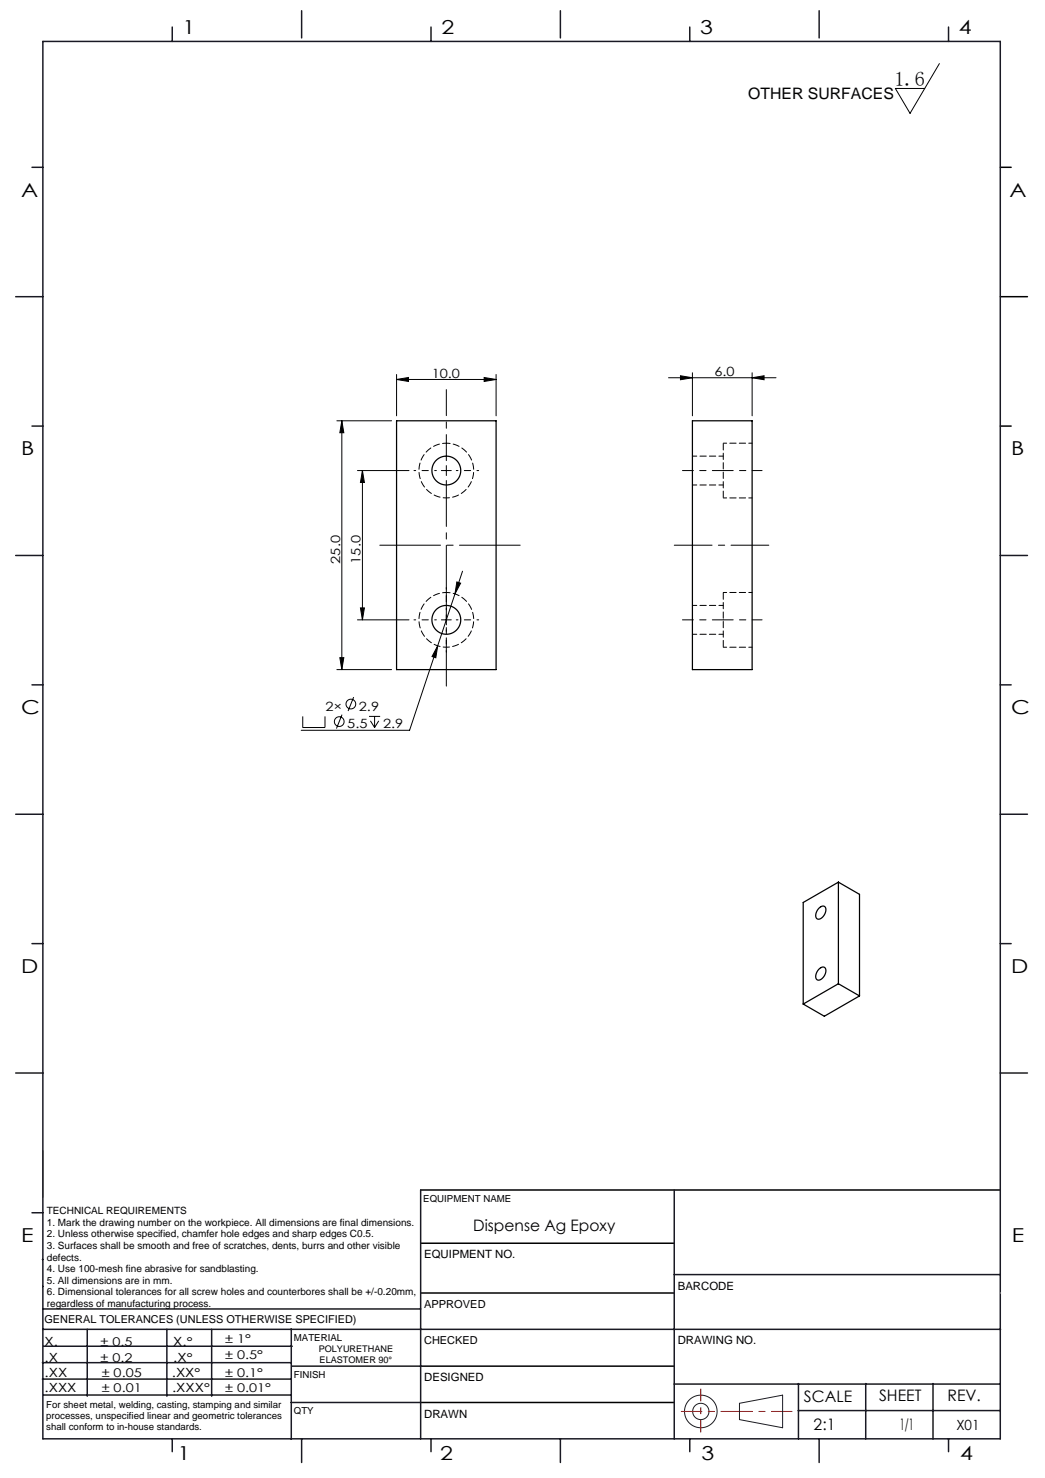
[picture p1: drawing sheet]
<svg xmlns="http://www.w3.org/2000/svg" width="210mm" height="297mm" viewBox="0 0 210 297" stroke-linecap="round" stroke-linejoin="round" font-family="sans-serif">
<g fill="none" stroke="#000" stroke-width=".2">
<path d="M188.8 12.8l-5.9 10-3-5h5.9M79.7 76.3l2.4-.4v.8zM79.7 75.3v8.3M79.7 76.3h20M97.3 75.9l2.4 .4-2.4 .4zM99.7 75.3v8.3M134.3 75.9h21.6M136.7 75.5l2.4 .4-2.4 .4zM139.1 74.9v8.7M151.1 75.9l2.4-.4v.8zM151.1 74.9v8.7M67.7 84.6h11"/>
<path d="M68.7 84.6l.4 2.4h-.8zM68.7 84.6v50M71.8 94.6h10.4M72.8 94.6v30M72.8 94.6l.4 2.4h-.8zM88.7 94.6h2M89.7 93.6v2M91.8 116.9l.8 .3-1.2 2.1zM92.9 114.8l-10.6 32h-21.8M67.7 134.6h11M68.3 132.2h.8l-.4 2.4zM71.8 124.6h10.4"/>
<path d="M72.4 122.2h.8l-.4 2.4zM88 129.8l-.4 2.4-.8-.3zM88.7 124.6h2M89.7 123.6v2M60.8 144v2.2h4.5v-2.2M68.7 143.6l-1.1 2.8M71.1 140.1l-1.1 2.8M74.2 144h2.2M74.4 144.9l.9 1.3M75.3 144v2.2M76.1 144.9l-.8 1.3"/>
<circle cx="68.2" cy="145" r=".98"/>
<circle cx="70.5" cy="141.5" r=".98"/>
</g>
<g fill="none" stroke="#191924" stroke-width=".2">
<path d="M8.6 231.2v9.4M148.6 282l8.7-1.6v6.5l-8.7-1.6z"/>
<circle cx="140.8" cy="283.6" r="3.3"/>
<circle cx="140.8" cy="283.6" r="1.64"/>
</g>
<path d="M89.7 92.6v-14.3" fill="none" stroke="#000" stroke-width=".2" stroke-dasharray="15.2 1.3 1.3 1.3" stroke-dashoffset="10"/>
<path d="M87.7 94.6h-4.5M91.7 94.6h4.5M87.7 124.6h-4.5M89.7 122.6v-4.5M89.7 126.6v4.5M91.7 124.6h4.5" fill="none" stroke="#000" stroke-width=".2" stroke-dasharray="15.2 1.3 1.3 1.3" stroke-dashoffset="14.9"/>
<path d="M89.7 96.6v41.3" fill="none" stroke="#000" stroke-width=".2" stroke-dasharray="15.2 1.3 1.3 1.3" stroke-dashoffset="6"/>
<path d="M137.1 94.6h8.2M137.1 124.6h8.2" fill="none" stroke="#000" stroke-width=".2" stroke-dasharray="15.2 1.3 1.3 1.3" stroke-dashoffset="13"/>
<path d="M145.3 94.6h7.8M145.3 124.6h7.8" fill="none" stroke="#000" stroke-width=".2" stroke-dasharray="15.2 1.3 1.3 1.3" stroke-dashoffset="13.2"/>
<path d="M154.5 109.6h-19" fill="none" stroke="#000" stroke-width=".2" stroke-dasharray="15.2 1.3 1.3 1.3" stroke-dashoffset="7.6"/>
<path d="M104.5 109.6h-28.2" fill="none" stroke="#000" stroke-width=".2" stroke-dasharray="15.2 1.3 1.3 1.3" stroke-dashoffset="3"/>
<path d="M201 33.6h2.2M201 59.6h5.5M201 85.6h2.2M84.5 239.1h116.5M84.6 259.8h50.9M84.6 249.8h50.9M84.6 274.5h50.9M84.5 281.8h51" fill="none" stroke="#000" stroke-width=".3"/>
<path d="M136.9 283.6h22.3" fill="none" stroke="#f00" stroke-width=".2" stroke-dasharray="6.3 1.3 1.3 1.3" stroke-dashoffset="2.2"/>
<path d="M140.8 287.8v-8.7" fill="none" stroke="#f00" stroke-width=".2" stroke-dasharray="6.3 1.3 1.3 1.3" stroke-dashoffset="3.9"/>
<g fill="none" stroke="#191924" stroke-width=".3">
<path d="M8.6 8.3h192.4v280.8h-192.4zM34.6 5.4v2.9M60.6 2.2v5.4M86.6 5.4v2.9M112.6 2.2v5.4M138.6 5.4v2.9M164.6 2.2v5.4M190.6 5.4v2.9M6.4 33.6h2.2M3.2 59.6h5.4M6.4 85.6h2.2M3.2 111.6h5.4"/>
<path d="M201 111.6h5.5M6.4 137.6h2.2M201 137.6h2.2M3.2 163.6h5.4M201 163.6h5.5M6.4 189.6h2.2M201 189.6h2.2M3.2 215.6h5.4M201 215.6h5.5M84.5 239.1v50M135.5 239.1v50M6.4 243.7h2.2"/>
<path d="M8.5 253.1h.1M8.6 258.5h.1M135.5 256.1h65.5M8.5 277.1h49.9M8.5 273.8h49.9M8.6 267.1h75.9M8.6 263h75.9M8.8 270.5h49.9M17.5 267.1v13.5M33.5 267.1v13.5M42.5 267.1v13.5M58.5 267.1v22.1"/>
<path d="M58.6 274.5h26M84.6 267.1h116.5M135.5 278.1h65.5M160.5 278v11.1M174 278v11.1M187.5 278v11.1M8.8 280.3h49.7M34.6 289.1v2.6M58.5 281.8h26M60.6 289.1v4.8M86.6 289.1v2.6M112.6 289.1v4.8"/>
<path d="M138.6 289.1v2.6M160.4 283.5h40.6M164.6 289.1v4.8M190.6 289.1v2.6"/>
</g>
<path d="M201 259.8h.1" fill="none" stroke="#c0c0c0" stroke-width=".2"/>
<g fill="#000">
<path d="M79.7 76.3l2.4-.4v.8zM97.3 75.9l2.4 .4-2.4 .4z"/>
<path d="M151.1 75.9l2.4-.4v.8zM136.7 75.5l2.4 .4-2.4 .4z"/>
<path d="M72.8 94.6l.4 2.4h-.8zM72.4 122.2h.8l-.4 2.4z"/>
<path d="M91.8 116.9l-.4 2.4 1.2-2.1zM88 129.8l-1.2 2.1 .8 .3z"/>
<path d="M68.3 132.2h.8l-.4 2.4zM68.7 84.6l.4 2.4h-.8z"/>
</g>
<g fill="none" stroke="#000" stroke-width=".25">
<path d="M79.7 84.6h20v50h-20zM139.1 84.6h12v50h-12zM168.5 177.3l4.2 2.4v20.4M168.5 177.3v20.4M168.5 177.3l-7.1 4v20.5M164.5 182.6a.75 .75 0 0 1 .8-.5 .75 .75 0 0 1 .7 .5 1.78 1.78 0 0 1-1.8 2.1 1.51 1.51 0 0 1 .3-2.1zM164.5 194.8a.75 .75 0 0 1 .8-.5 .75 .75 0 0 1 .7 .6 1.78 1.78 0 0 1-1.8 2 1.51 1.51 0 0 1 .3-2.1zM168.5 197.7l4.2 2.4M168.5 197.7l-7.1 4.1M172.7 200.1l-7 4.1-4.3-2.4"/>
<circle cx="89.7" cy="94.6" r="2.9"/>
<circle cx="89.7" cy="124.6" r="2.9"/>
</g>
<path d="M89.7 89.1a5.5 5.5 0 0 1 4.8 8 5.5 5.5 0 0 1-9.4 .5 5.5 5.5 0 0 1 4-8.5h.6M89.7 119.1a5.5 5.5 0 0 1 4.8 8 5.5 5.5 0 0 1-9.4 .5 5.5 5.5 0 0 1 4-8.5h.6" fill="none" stroke="#000" stroke-width=".2" stroke-dasharray="1.3 .6" stroke-dashoffset=".5"/>
<path d="M145.3 89.1v11M145.3 119.1v11" fill="none" stroke="#000" stroke-width=".2" stroke-dasharray="1.3 .6" stroke-dashoffset="-.1"/>
<path d="M151.1 89.1h-5.8M145.3 100.1h5.8M151.1 119.1h-5.8M145.3 130.1h5.8" fill="none" stroke="#000" stroke-width=".2" stroke-dasharray="1.3 .6" stroke-dashoffset=".6"/>
<path d="M139.1 97.5h6.2M145.3 91.7h-6.2M139.1 127.5h6.2M145.3 121.7h-6.2" fill="none" stroke="#000" stroke-width=".2" stroke-dasharray="1.3 .6" stroke-dashoffset=".4"/>
<text font-size="4.1" x="179.7" y="17.2">1.6</text>
<g font-size="3.9">
<text x="36.7" y="6.9">1</text>
<text x="88.7" y="6.9">2</text>
<text x="140.7" y="6.9">3</text>
<text x="192.7" y="6.9">4</text>
<text x="4.2" y="39.5">A</text>
<text x="202.9" y="39.5">A</text>
<text x="4.2" y="91.5">B</text>
<text x="203.2" y="91.5">B</text>
<text x="4.2" y="143.5">C</text>
<text x="203.2" y="143.5">C</text>
<text x="4.2" y="195.5">D</text>
<text x="203.2" y="195.5">D</text>
<text x="4.2" y="249.6">E</text>
<text x="203.3" y="249.6">E</text>
<text x="35.7" y="293.4">1</text>
<text x="88.4" y="293.4">2</text>
<text x="141" y="293.4">3</text>
<text x="193" y="293.4">4</text>
</g>
<g font-size="3.2">
<text x="150.4" y="20">OTHER SURFACES</text>
<text x="95.1" y="247.3">Dispense Ag Epoxy</text>
<text x="161.6" y="281.7">SCALE</text>
<text x="176.7" y="281.5">SHEET</text>
<text x="190.4" y="281.5">REV.</text>
<text x="163.5" y="287.3">2:1</text>
<text x="180.8" y="287.3">1/1</text>
</g>
<text font-size="2.8" x="192.2" y="287.3">X01</text>
<g font-size="2.6">
<text x="86.8" y="75.9">10.0</text>
<text x="143.6" y="75.5">6.0</text>
<text x="68.3" y="113.3" transform="rotate(-90 68.3 113.3)">25.0</text>
<text x="72.5" y="113.3" transform="rotate(-90 72.5 113.3)">15.0</text>
<text x="65.4" y="142.8">2×</text>
<text x="72.1" y="142.8">2.9</text>
<text x="69.8" y="146.4">5.5</text>
<text x="77" y="146.4">2.9</text>
</g>
<g font-size="2.5">
<text x="8.9" y="273.6">.X</text>
<text x="8.9" y="270.4">X.</text>
<text x="34.8" y="273.7">.X°</text>
<text x="34.8" y="270.5">X.°</text>
<text x="9" y="276.7">.XX</text>
<text x="9" y="279.7">.XXX</text>
<text x="34.5" y="276.7">.XX°</text>
<text x="34.6" y="279.8">.XXX°</text>
</g>
<g font-size="2.4">
<text x="45.2" y="270">± 1°</text>
<text x="20.2" y="270.4">± 0.5</text>
<text x="20.2" y="273.7">± 0.2</text>
<text x="45.2" y="273.2">± 0.5°</text>
<text x="20.4" y="279.7">± 0.01</text>
<text x="20.4" y="276.7">± 0.05</text>
<text x="45.2" y="276.7">± 0.1°</text>
<text x="45.2" y="279.7">± 0.01°</text>
</g>
<g font-size="2.3">
<text x="85.2" y="252.9">EQUIPMENT NO.</text>
<text x="136.2" y="259.2">BARCODE</text>
<text x="136.2" y="270.2">DRAWING NO.</text>
<text x="85.2" y="277.6">DESIGNED</text>
<text x="85.2" y="284.9">DRAWN</text>
</g>
<g font-size="2.2">
<text x="85.2" y="262.8">APPROVED</text>
<text x="8.9" y="265.9">GENERAL TOLERANCES (UNLESS OTHERWISE SPECIFIED)</text>
<text x="85.2" y="270.1">CHECKED</text>
</g>
<g font-size="2">
<text x="9.4" y="244">TECHNICAL REQUIREMENTS</text>
<text x="9.4" y="246.3">1. Mark the drawing number on the workpiece. All dimensions are final dimensions.</text>
<text x="9.4" y="248.6">2. Unless otherwise specified, chamfer hole edges and sharp edges C0.5.</text>
<text x="9.4" y="251">3. Surfaces shall be smooth and free of scratches, dents, burrs and other visible</text>
<text x="9.4" y="253.3">defects.</text>
<text x="9.4" y="255.6">4. Use 100-mesh fine abrasive for sandblasting.</text>
<text x="9.4" y="258">5. All dimensions are in mm.</text>
<text x="9.4" y="260.3">6. Dimensional tolerances for all screw holes and counterbores shall be +/-0.20mm,</text>
<text x="9.4" y="262.6">regardless of manufacturing process.</text>
</g>
<g font-size="1.9">
<text x="85.1" y="241.5">EQUIPMENT NAME</text>
<text x="59.1" y="269.5">MATERIAL</text>
<text x="59.1" y="276.9">FINISH</text>
<text x="9.3" y="282.9">For sheet metal, welding, casting, stamping and similar</text>
<text x="9.3" y="285.1">processes, unspecified linear and geometric tolerances</text>
<text x="9.3" y="287.4">shall conform to in-house standards.</text>
<text x="59.1" y="284.2">QTY</text>
</g>
<g font-size="1.8">
<text x="64" y="271.7">POLYURETHANE</text>
<text x="64.2" y="273.8">ELASTOMER 90°</text>
</g>
</svg>
